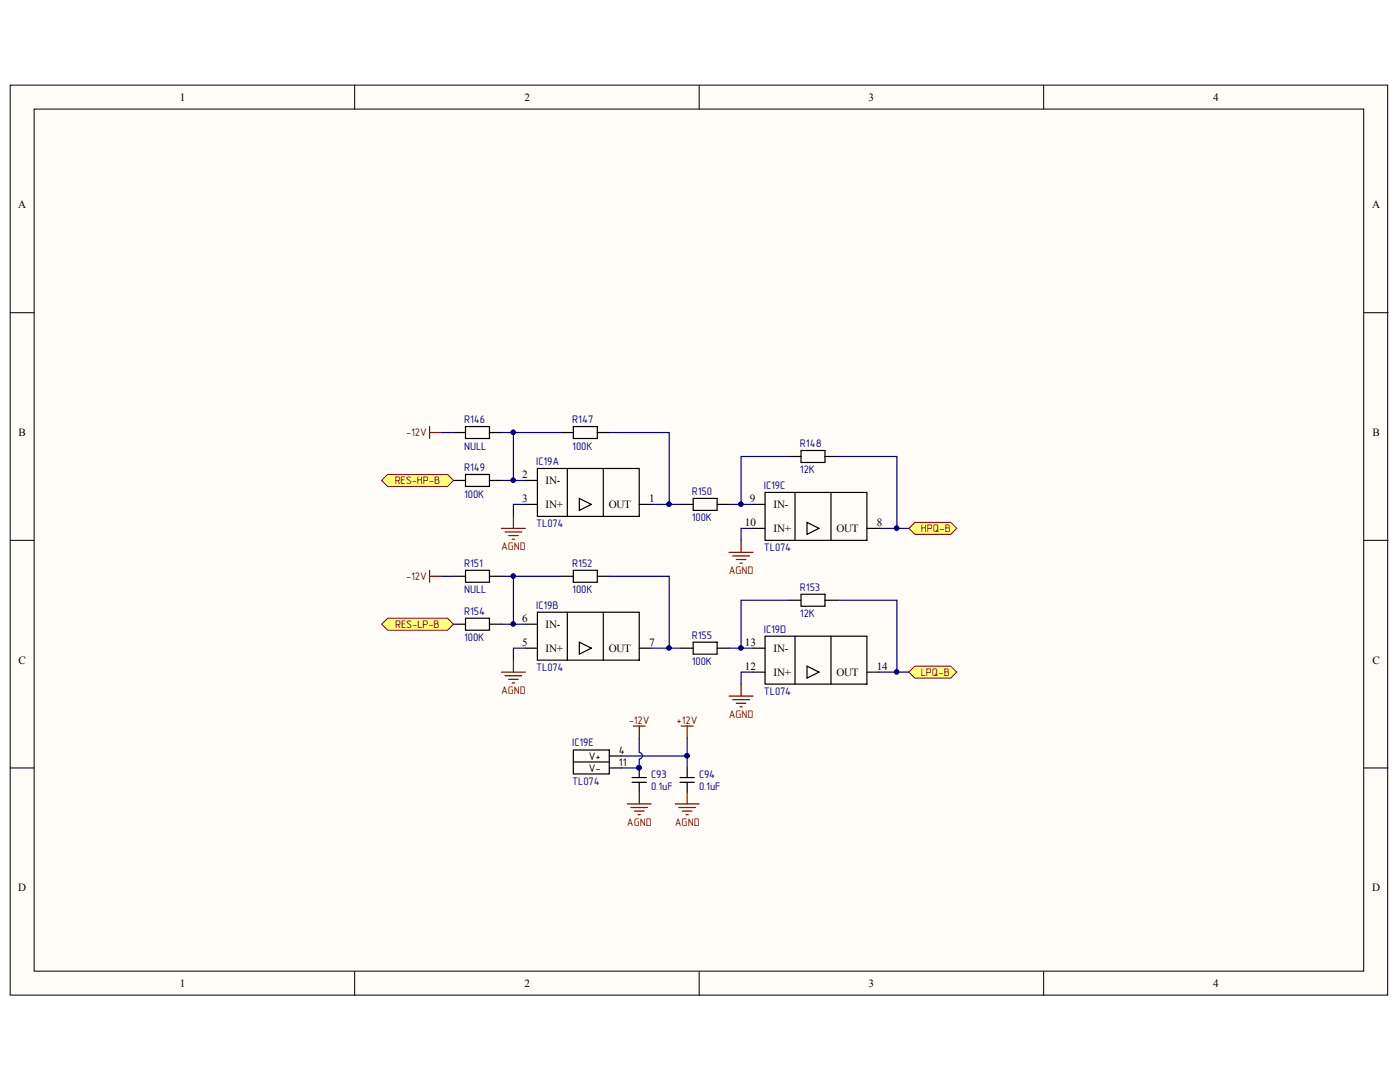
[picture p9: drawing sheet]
<svg xmlns="http://www.w3.org/2000/svg" width="279mm" height="216mm" viewBox="0 0 279 216" stroke-linecap="round" stroke-linejoin="round" font-family="sans-serif">
<g fill="#fffcf8" stroke="#000" stroke-width=".2">
<path d="M2 17h274.9v181.6h-274.9z"/>
<path d="M6.8 21.8h265.4v172h-265.4z"/>
</g>
<path d="M70.8 17v4.8M139.5 17v4.8M208.3 17v4.8M2 62.4h4.8M272.3 62.4h4.7M2 107.8h4.8M272.3 107.8h4.7M2 153.2h4.8M272.3 153.2h4.7M70.8 193.9v4.8M139.5 193.9v4.8M208.3 193.9v4.8" fill="none" stroke="#000" stroke-width=".2"/>
<g fill="none" stroke="#000" stroke-width=".24">
<path d="M104.9 95.9h2.3M107.2 93.5h20.4v9.5h-20.4zM112 86.3h2.4M113.2 93.5v9.5M114.4 85.1h4.8v2.4h-4.8zM115.6 99.5l2.4 1.2-2.4 1.1zM119.2 86.3h2.4M120.4 93.5v9.5M138.3 99.5h4.8v2.3h-4.8zM152.7 98.3h20.3v9.5h-20.3zM157.5 91.1h2.4M158.7 98.3v9.5"/>
<path d="M159.9 89.9h4.7v2.4h-4.7zM164.6 91.1h2.4M165.8 98.3v9.5M104.9 100.7h2.3M112 115h2.4M114.4 113.8h4.8v2.4h-4.8zM119.2 115h2.4M127.6 100.7h2.4M135.9 100.7h2.4M143.1 100.7h2.4M150.3 100.7h2.4M150.3 105.4h2.4"/>
<path d="M157.5 119.8h2.4M159.9 118.6h4.7v2.4h-4.7zM161.1 104.2l2.3 1.2-2.3 1.2zM164.6 119.8h2.4M173 105.4h2.4M104.9 129.3h2.3M104.9 124.6h2.3M107.2 122.2h20.4v9.5h-20.4zM113.2 122.2v9.5M115.6 128.1l2.4 1.2-2.4 1.2zM120.4 122.2v9.5M127.6 129.3h2.4"/>
<path d="M135.9 129.3h2.4M138.3 128.1h4.8v2.4h-4.8zM143.1 129.3h2.4M150.3 129.3h2.4M150.3 134.1h2.4M152.7 126.9h20.3v9.6h-20.3zM158.7 126.9v9.6M161.1 132.9l2.3 1.2-2.3 1.2zM165.8 126.9v9.6M173 134.1h2.4"/>
</g>
<g fill="none" stroke="#800000" stroke-width=".24">
<path d="M100.1 105.4h4.8M100.8 106.1h3.3M101.5 106.9h1.9M102.2 107.6h.5M102.5 103v2.4M145.5 110.2h4.8M146.2 110.9h3.4M146.9 111.6h2M147.7 112.4h.4M147.9 107.8v2.4M100.1 134.1h4.8M100.8 134.8h3.3"/>
<path d="M101.5 135.6h1.9M102.2 136.3h.5M102.5 131.7v2.4M145.5 138.9h4.8M146.2 139.6h3.4M147.9 136.5v2.4M146.9 140.3h2M147.7 141h.4"/>
</g>
<g fill="none" stroke="#000080" stroke-width=".24">
<path d="M100.1 95.9h4.8M112 86.3h-9.5v9.6M121.6 86.3h12v14.4h-3.6M157.5 91.1h-9.6v9.6M167 91.1h12v14.3h-3.6M104.9 100.7h-2.4v2.3M112 115h-9.5v9.6M121.6 115h12v14.3h-3.6M133.6 100.7h2.3M150.3 105.4h-2.4v2.4M157.5 119.8h-9.6v9.5M167 119.8h12v14.3h-3.6"/>
<path d="M100.1 124.6h4.8M104.9 129.3h-2.4v2.4M133.6 129.3h2.3M145.5 129.3h4.8M150.3 134.1h-2.4v2.4"/>
</g>
<g fill="#000080" stroke="#000080" stroke-width=".2">
<circle cx="102.4" cy="95.8" r=".43"/>
<circle cx="102.4" cy="86.3" r=".43"/>
<circle cx="133.5" cy="100.6" r=".43"/>
<circle cx="102.4" cy="114.9" r=".43"/>
<circle cx="102.4" cy="124.5" r=".43"/>
<circle cx="133.5" cy="129.3" r=".43"/>
<circle cx="147.9" cy="100.6" r=".43"/>
<circle cx="178.9" cy="105.4" r=".43"/>
<circle cx="147.9" cy="129.3" r=".43"/>
<circle cx="178.9" cy="134.1" r=".43"/>
</g>
<g fill="#ffff80" stroke="#800000" stroke-width=".2">
<path d="M181.4 105.4l1.2-1.2h7.2l1.1 1.2-1.1 1.2h-7.2z" fill-rule="evenodd"/>
<path d="M181.4 134.1l1.2-1.2h7.2l1.1 1.2-1.1 1.2h-7.2z" fill-rule="evenodd"/>
</g>
<path d="M145.5 100.7h4.8M179 105.4h2.4M179 134.1h2.4" fill="none" stroke="#000080" stroke-width=".24"/>
<g fill="#000080" stroke="#000080" stroke-width=".2">
<circle cx="178.9" cy="105.4" r=".43"/>
<circle cx="178.9" cy="134.1" r=".43"/>
<circle cx="147.9" cy="100.6" r=".43"/>
</g>
<path d="M90.5 95.9h2.4M92.9 94.7h4.8v2.4h-4.8zM97.7 95.9h2.4M90.5 124.6h2.4M92.9 123.4h4.8v2.3h-4.8zM97.7 124.6h2.4" fill="none" stroke="#000" stroke-width=".24"/>
<g fill="#ffff80" stroke="#800000" stroke-width=".2">
<path d="M76.2 95.9l1.2-1.2h11.9l1.2 1.2-1.2 1.2h-11.9z" fill-rule="evenodd"/>
<path d="M76.2 124.6l1.2-1.2h11.9l1.2 1.2-1.2 1.1h-11.9z" fill-rule="evenodd"/>
</g>
<g fill="none" stroke="#000" stroke-width=".24">
<path d="M90.5 86.3h2.4M92.9 85.1h4.8v2.4h-4.8zM97.7 86.3h2.4M90.5 115h2.4M92.9 113.8h4.8v2.4h-4.8zM97.7 115h2.4M114.4 149.7h7.2v4.7h-7.2zM114.4 152h7.2M121.6 150.8h2.4M121.6 153.2h2.4M126.1 156.1h2.9M126.1 155.2h2.9"/>
<path d="M127.6 153.2v2M127.6 156.1v1.9M135.7 156.1h2.9M135.7 155.2h2.9M137.1 153.2v2M137.1 156.1v1.9"/>
</g>
<g fill="#000080" stroke="#000080" stroke-width=".2">
<circle cx="127.5" cy="153.2" r=".43"/>
<circle cx="137.1" cy="150.8" r=".43"/>
<circle cx="102.4" cy="86.3" r=".43"/>
<circle cx="102.4" cy="114.9" r=".43"/>
</g>
<g fill="none" stroke="#800000" stroke-width=".24">
<path d="M85.7 85.1v2.4M85.7 86.3h2.4M85.7 113.8v2.4M85.7 115h2.4M126.4 144.9h2.4M127.6 144.9v2.4M127.6 158v2.4M135.9 144.9h2.4M137.1 144.9v2.4M137.1 158v2.4M125.2 160.4h4.8M125.9 161.1h3.3"/>
<path d="M126.6 161.8h1.9M127.3 162.6h.5M134.7 160.4h4.8M135.5 161.1h3.3M136.2 161.8h1.9M136.9 162.6h.5"/>
</g>
<path d="M88.1 86.3h2.4M100.1 86.3h2.4M88.1 115h2.4M100.1 115h2.4M124 150.8h13.1M127.6 147.3v2.8a.67 .67 0 0 1 .6 .7 .67 .67 0 0 1-.6 .7M127.6 151.6v1.6h-3.6M137.1 147.3v5.9" fill="none" stroke="#000080" stroke-width=".24"/>
<g font-size="2.2">
<text x="35.9" y="20.1">1</text>
<text x="104.7" y="20.1">2</text>
<text x="173.4" y="20.1">3</text>
<text x="242.1" y="20.1">4</text>
<text x="3.6" y="41.6">A</text>
<text x="273.9" y="41.6">A</text>
<text x="3.7" y="87">B</text>
<text x="273.9" y="87">B</text>
<text x="104.2" y="95.4">2</text>
<text x="104.2" y="100.2">3</text>
<text x="108.9" y="96.6">IN-</text>
<text x="108.9" y="101.4">IN+</text>
<text x="121.5" y="101.4">OUT</text>
<text x="129.5" y="100.2">1</text>
<text x="149.7" y="100.2">9</text>
<text x="154.4" y="101.4">IN-</text>
<text x="148.6" y="104.9">10</text>
<text x="154.4" y="106.1">IN+</text>
<text x="166.9" y="106.1">OUT</text>
<text x="175" y="104.9">8</text>
<text x="104.2" y="124.1">6</text>
<text x="108.9" y="125.2">IN-</text>
<text x="104.2" y="128.9">5</text>
<text x="108.9" y="130.1">IN+</text>
<text x="121.5" y="130.1">OUT</text>
<text x="129.5" y="128.9">7</text>
<text x="148.6" y="128.9">13</text>
<text x="154.4" y="130.1">IN-</text>
<text x="3.7" y="132.4">C</text>
<text x="148.6" y="133.6">12</text>
<text x="154.4" y="134.8">IN+</text>
<text x="166.9" y="134.8">OUT</text>
<text x="175" y="133.6">14</text>
<text x="273.9" y="132.4">C</text>
<text x="117.5" y="151.6">Va</text>
<text x="117.5" y="154">V-</text>
<text x="123.5" y="150.4">4</text>
<text x="123.5" y="152.8">11</text>
<text x="3.6" y="177.9">D</text>
<text x="273.9" y="177.9">D</text>
<text x="35.9" y="197">1</text>
<text x="104.7" y="197">2</text>
<text x="173.4" y="197">3</text>
<text x="242.1" y="197">4</text>
</g>
<g font-size="2.2" fill="#800000">
<text x="81" y="87">-12V</text>
<text x="78.8" y="96.6">RES-HP-B</text>
<text x="183.8" y="106.2">HPQ-B</text>
<text x="100" y="109.8">AGND</text>
<text x="81" y="115.8">-12V</text>
<text x="145.4" y="114.5">AGND</text>
<text x="78.8" y="125.3">RES-LP-B</text>
<text x="183.8" y="134.9">LPQ-B</text>
<text x="100" y="138.4">AGND</text>
<text x="145.4" y="143.3">AGND</text>
<text x="125.5" y="144.4">-12V</text>
<text x="135" y="144.4">a12V</text>
<text x="125.1" y="164.7">AGND</text>
<text x="134.7" y="164.7">AGND</text>
</g>
<g font-size="2.2" fill="#000080">
<text x="92.6" y="89.7">NULL</text>
<text x="92.6" y="84.4">R146</text>
<text x="114.2" y="89.7">100K</text>
<text x="114.2" y="84.4">R147</text>
<text x="159.6" y="89.2">R148</text>
<text x="92.6" y="94">R149</text>
<text x="107" y="92.8">IC19A</text>
<text x="159.6" y="94.5">12K</text>
<text x="92.6" y="99.3">100K</text>
<text x="138.1" y="98.8">R150</text>
<text x="152.5" y="97.6">IC19C</text>
<text x="107" y="105.2">TL074</text>
<text x="138.1" y="104">100K</text>
<text x="92.6" y="113.2">R151</text>
<text x="114.2" y="113.2">R152</text>
<text x="152.5" y="110">TL074</text>
<text x="92.6" y="118.4">NULL</text>
<text x="114.2" y="118.4">100K</text>
<text x="159.6" y="117.9">R153</text>
<text x="92.6" y="122.7">R154</text>
<text x="107" y="121.4">IC19B</text>
<text x="159.6" y="123.1">12K</text>
<text x="92.6" y="128">100K</text>
<text x="138.1" y="127.4">R155</text>
<text x="152.5" y="126.3">IC19D</text>
<text x="107" y="133.9">TL074</text>
<text x="138.1" y="132.7">100K</text>
<text x="152.5" y="138.7">TL074</text>
<text x="114.2" y="148.9">IC19E</text>
<text x="129.9" y="155.2">C93</text>
<text x="139.5" y="155.2">C94</text>
<text x="114.2" y="156.6">TL074</text>
<text x="129.9" y="157.6">0.1uF</text>
<text x="139.5" y="157.6">0.1uF</text>
</g>
</svg>
